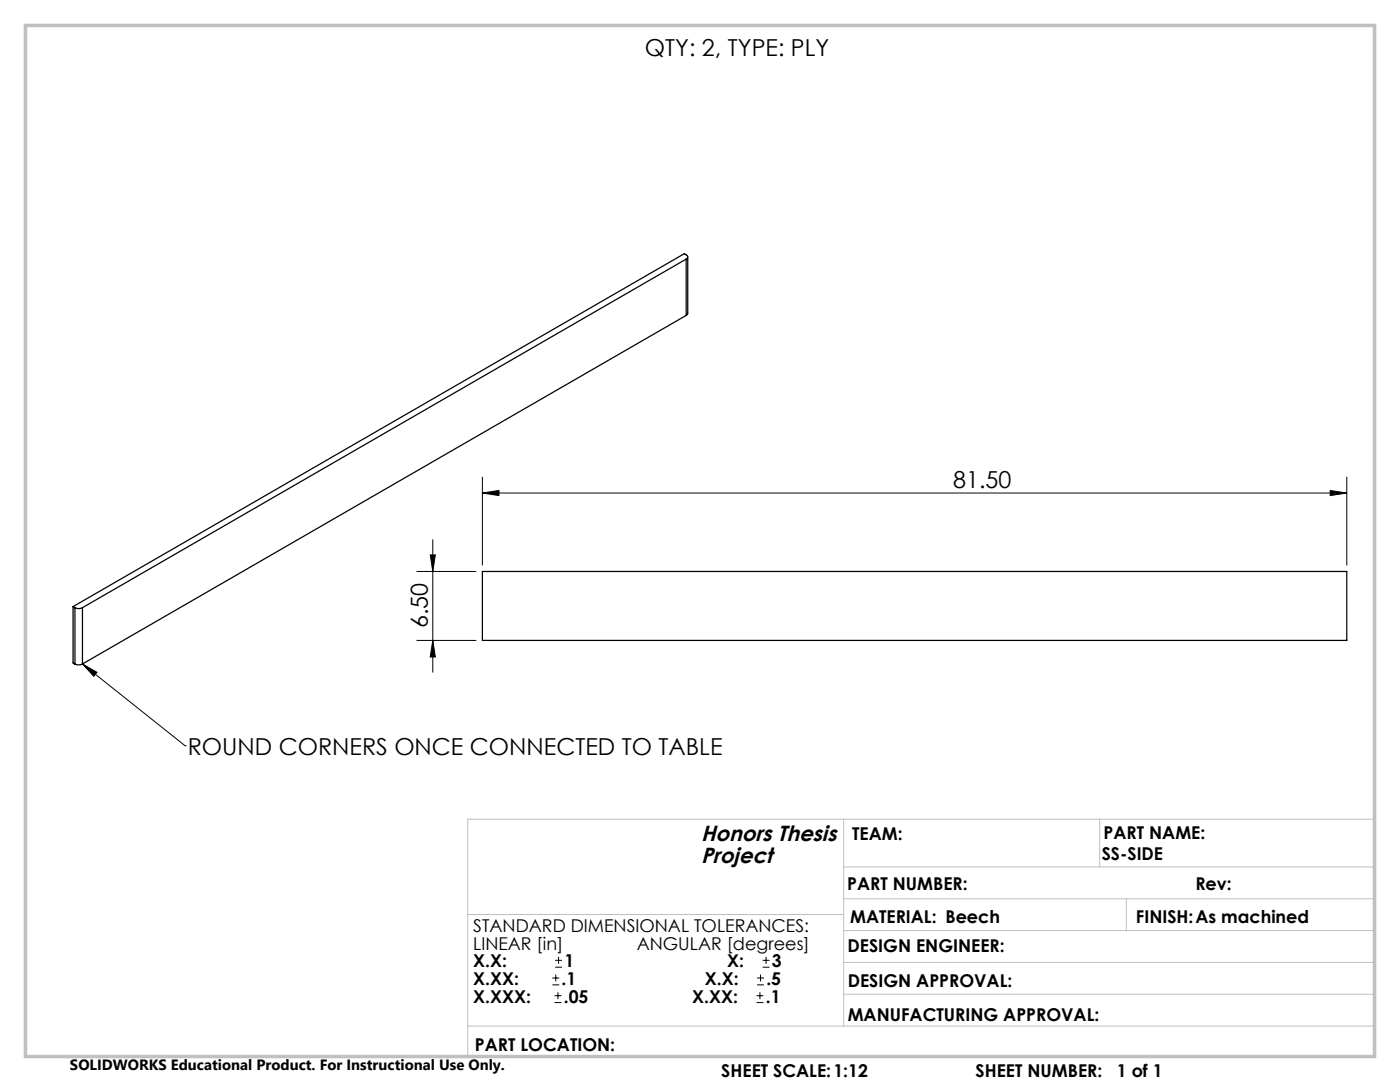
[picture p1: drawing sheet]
<svg xmlns="http://www.w3.org/2000/svg" width="279mm" height="216mm" viewBox="0 0 279 216" stroke-linecap="round" stroke-linejoin="round" font-family="sans-serif">
<path d="M136.9 51.7a.46 .46 0 0 0 .3-.4 .46 .46 0 0 0-.3-.5l-.3-.2-122 70.4M136.9 51.7l-120.4 69.6M136.9 51.7v11.2M137.3 51.3v11.2l-.4 .4M136.9 62.9l-120.4 69.6M96.3 114h172.5v13.8h-172.5zM14.6 121l.4 .3M14.6 121v11.3l.4 .2M15 132.5l.6 .2 .9-.2M15 121.3l.6 .1 .9-.1M15 121.3v11.2M16.5 121.3v11.2" fill="none" stroke="#000" stroke-width=".25"/>
<g fill="none" stroke="#000" stroke-width=".2">
<path d="M96.3 98.4l3.3-.5v1zM96.3 95.2v17.6M96.3 98.4h172.5M265.5 97.9l3.3 .5-3.3 .5zM268.8 95.2v17.6M83.2 114h11.8M85.9 110.7h1l-.5 3.3zM86.4 107.7v26.4M16.5 132.5l2.9 1.7-.7 .7zM16.5 132.5l20.4 16.3M83.2 127.8h11.8M86.4 127.8l.5 3.3h-1z"/>
<path d="M36.9 148.8h.1M110.2 196.5h1.4M110.2 195.2h1.4M110.7 198.7h1.3M110.8 193h1.4M110.8 191.6h1.4M110.9 194.5v1.3M111.4 198v1.4M111.5 190.9v1.4M151 198.7h1.3M151.1 196.5h1.4M151.1 195.2h1.4"/>
<path d="M151.7 198v1.4M151.8 194.5v1.3M152.2 193h1.4M152.2 191.6h1.4M152.9 190.9v1.4M110.7 200h1.3M151 200h1.3"/>
</g>
<path d="M168.4 179.3h105.9M168.4 163.5v41.2M168.4 173h105.9M219.5 163.5v9.5M224.8 179.3v6.4M274.3 163.5h-180.9v47.6M93.4 182.5h75M168.4 185.7h105.9M168.4 192h105.9M168.4 198.4h105.9M93.4 204.7h180.9" fill="none" stroke="#c0c0c0" stroke-width=".2"/>
<path d="M5.1 5.1h269.2v205.7h-269.2z" fill="none" stroke="#c0c0c0" stroke-width=".7"/>
<g fill="#000">
<path d="M16.5 132.5l2.9 1.7-.7 .7z"/>
<path d="M96.3 98.4l3.3-.5v1zM265.5 97.9l3.3 .5-3.3 .5z"/>
<path d="M85.9 110.7h1l-.5 3.3zM86.4 127.8l.5 3.3h-1z"/>
</g>
<g font-size="4.7">
<text x="128.7" y="11.2">QTY: 2, TYPE: PLY</text>
<text x="190.2" y="97.4">81.50</text>
<text x="85.4" y="125.3" transform="rotate(-90 85.4 125.3)">6.50</text>
<text x="37.5" y="150.6">ROUND CORNERS ONCE CONNECTED TO TABLE</text>
</g>
<g font-size="4.4">
<text x="139.9" y="167.9">Honors Thesis</text>
<text x="139.9" y="172.1">Project</text>
</g>
<g font-size="3.5">
<text x="170.1" y="167.6">TEAM:</text>
<text x="220.3" y="167.3">PART NAME:</text>
<text x="219.9" y="171.6">SS-SIDE</text>
<text x="169.1" y="177.6">PART NUMBER:</text>
<text x="238.6" y="177.6">Rev:</text>
<text x="94.4" y="185.9">STANDARD DIMENSIONAL TOLERANCES:</text>
<text x="169.7" y="184.2">MATERIAL: Beech</text>
<text x="226.7" y="184.2">FINISH:As machined</text>
<text x="94.4" y="189.5">LINEAR [in]</text>
<text x="127.1" y="189.5">ANGULAR [degrees]</text>
<text x="169.1" y="190">DESIGN ENGINEER:</text>
<text x="94.4" y="196.5">X.XX:</text>
<text x="94.4" y="193">X.X:</text>
<text x="112.1" y="196.5">.1</text>
<text x="112.6" y="193">1</text>
<text x="140.7" y="196.5">X.X:</text>
<text x="145.1" y="193">X:</text>
<text x="152.9" y="196.5">.5</text>
<text x="154" y="193">3</text>
<text x="169.2" y="197">DESIGN APPROVAL:</text>
<text x="94.4" y="200.1">X.XXX:</text>
<text x="112.5" y="200.1">.05</text>
<text x="138.1" y="200.1">X.XX:</text>
<text x="152.8" y="200.1">.1</text>
<text x="169.2" y="203.7">MANUFACTURING APPROVAL:</text>
<text x="94.8" y="209.6">PART LOCATION:</text>
<text x="144" y="215">SHEET SCALE:1:12</text>
<text x="194.7" y="215">SHEET NUMBER:</text>
<text x="222.9" y="215">1 of 1</text>
</g>
<text font-size="3" x="14" y="213.5">SOLIDWORKS Educational Product. For Instructional Use Only.</text>
</svg>
